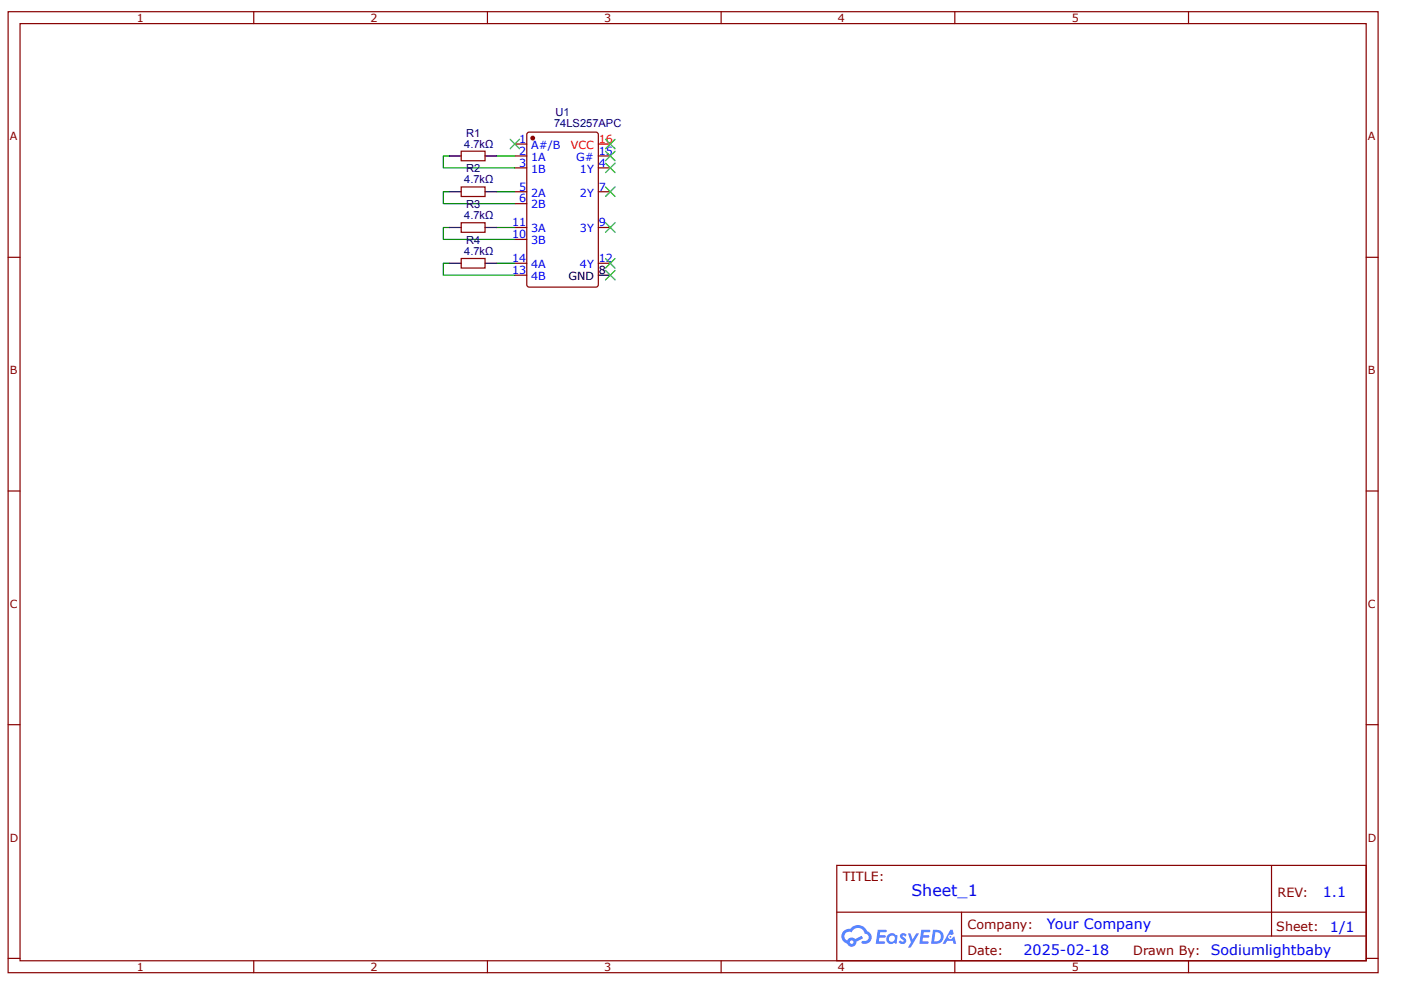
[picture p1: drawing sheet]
<svg xmlns="http://www.w3.org/2000/svg" width="297mm" height="210mm" viewBox="0 0 297 210" stroke-linecap="round" stroke-linejoin="round" font-family="sans-serif">
<g fill="none" stroke="#800" stroke-width=".25">
<path d="M1.7 2.5h290.5v203.7h-290.5zM4.2 5h285.5v198.7h-285.5zM53.8 2.5v2.5M103.3 2.5v2.5M152.9 2.5v2.5M202.4 2.5v2.5M252 2.5v2.5M1.7 54.6h2.5M289.7 54.6h2.5M1.7 104.1h2.5M289.7 104.1h2.5M1.7 153.7h2.5"/>
<path d="M289.7 153.7h2.5M177.4 183.5h112.3v20.2h-112.3zM177.4 193.4h112.2M203.9 198.5h85.7M203.9 193.4v10.1M269.6 183.5v15M1.7 203.2h2.5M53.8 203.7v2.5M103.3 203.7v2.5M152.9 203.7v2.5M202.4 203.7v2.5M252 203.7v2.5"/>
<path d="M289.7 203.2h2.5"/>
</g>
<g fill="#58f">
<path d="M191 198l.5-.1h.4l.3 .3-.2 .4a.33 .33 0 0 0-.3-.3 .33 .33 0 0 0-.3 .2v.1a.85 .85 0 0 1 .7 .6 .85 .85 0 0 1-.3 .9h-.7l-.6-.4 .4-.3 .5 .3 .2-.1v-.2a.88 .88 0 0 1-.6-1.4z"/>
<path d="M192.5 197.9h.5l.5 1.3 .8-1.3h.6l-1.8 3h-.6l.6-1.1z"/>
<path d="M186.1 197.1h1.7l.2 .2-.1 .3-1.3 .1-.1 .6h1.1l.2 .2-.3 .3h-1.1l-.1 .8h1.2l.2 .2-.2 .3h-1.8z"/>
<path d="M195.3 197.1h1.7l.2 .2-.1 .3-1.3 .1v.6h1l.3 .2-.3 .3h-1.1l-.1 .8h1.2l.1 .2-.1 .3h-1.9z"/>
<path d="M201.5 197.1h.5l.2 .9-.4 .3a.49 .49 0 0 0-.7 .2 .49 .49 0 0 0 .3 .6 .49 .49 0 0 0 .6-.4l.3-.2 .4 1.6h-.5l-.2-.6h-1.2l-.3 .6h-.7z"/>
<path d="M197.8 197.1l-.4 3h1a1.5 1.5 0 0 0 1.7-1.5 1.5 1.5 0 0 0-1.8-1.5zM198.3 197.7a1.02 1.02 0 0 1 1.2 1.1 1.02 1.02 0 0 1-1.4 .8z"/>
<path d="M188.4 198.1a1.11 1.11 0 0 0-.3 1.6 1.11 1.11 0 0 0 1.5 .2l.5 .2 .2-1.6-.4-.2a1.01 1.01 0 0 0-1.5-.2zM188.4 199a.66 .66 0 0 1 1.3 0 .66 .66 0 0 1-1.3 0z"/>
<path d="M178.9 197.4a1.58 1.58 0 0 0 .7 2.7 1.01 1.01 0 0 0 1.2 .6 1.01 1.01 0 0 0 .8-1l1.4-.8-.3-.5-1.4 .7a1.02 1.02 0 0 0-1.7 .3 .99 .99 0 0 1-.5-1.4 .99 .99 0 0 1 1.5-.3 1.48 1.48 0 0 1 1.5-.9 1.48 1.48 0 0 1 1.3 1.2 .82 .82 0 0 1 .7 1 .82 .82 0 0 1-1.1 .5l-.3 .1v.4a1.4 1.4 0 0 0 2-.7 1.4 1.4 0 0 0-.9-1.9 2.19 2.19 0 0 0-3.7-.5l-.7 .2zM180.2 199.8a.4 .4 0 0 1 .8 0 .4 .4 0 0 1-.8 0z"/>
<circle cx="201.5" cy="198.6" r=".19"/>
</g>
<path d="M126.9 30.5h2.5" fill="none" stroke="#f00" stroke-width=".25"/>
<g fill="none" stroke="#800" stroke-width=".25">
<path d="M109.2 33.1h2.5M109.2 35.6h2.5M109.2 30.5h2.5M126.9 33.1h2.5M126.9 35.6h2.5M109.2 55.8h2.5M109.2 58.3h2.5M109.2 48.2h2.5M109.2 50.8h2.5M109.2 40.7h2.5M109.2 43.2h2.5M126.9 55.8h2.5"/>
<path d="M126.9 48.2h2.5M126.9 40.7h2.5"/>
</g>
<path d="M126.9 58.3h2.5" fill="none" stroke="#000" stroke-width=".25"/>
<circle cx="113" cy="29.3" r=".38" fill="#800"/>
<g fill="none" stroke="#800" stroke-width=".25">
<path d="M97.8 32.1h5v2h-5zM97.8 39.6h5v2.1h-5zM111.8 28.3l.4-.3h14.1l.5 .3 .1 32.1-.3 .4-14.4 .1-.4-.3zM97.8 47.2h5v2h-5zM97.8 54.8h5v2h-5z"/>
<circle cx="113" cy="29.3" r=".38"/>
</g>
<g fill="#000">
<path d="M108.1 29.5l2.1 2.1zM110.2 29.5l-2.1 2.1z"/>
<path d="M128.4 29.5l2 2.1zM130.4 29.5l-2 2.1z"/>
<path d="M128.4 32.1l2 2zM130.4 32.1l-2 2z"/>
<path d="M128.4 34.6l2 2zM130.4 34.6l-2 2z"/>
<path d="M128.4 39.6l2 2.1zM130.4 39.6l-2 2.1z"/>
<path d="M128.4 47.2l2 2zM130.4 47.2l-2 2z"/>
<path d="M128.4 54.8l2 2zM130.4 54.8l-2 2z"/>
<path d="M128.4 57.3l2 2.1zM130.4 57.3l-2 2.1z"/>
</g>
<g fill="none" stroke="#3c3" stroke-width=".25">
<path d="M108.1 29.5l2.1 2.1M110.2 29.5l-2.1 2.1M128.4 29.5l2 2.1M128.4 32.1l2 2M128.4 34.6l2 2M128.4 39.6l2 2.1M130.4 29.5l-2 2.1M130.4 32.1l-2 2M130.4 34.6l-2 2M130.4 39.6l-2 2.1M128.4 47.2l2 2M128.4 54.8l2 2"/>
<path d="M128.4 57.3l2 2.1M130.4 47.2l-2 2M130.4 54.8l-2 2M130.4 57.3l-2 2.1"/>
</g>
<path d="M95.3 33.1h-1.3v2.5h15.2M105.4 33.1h3.8M95.3 55.8h-1.3v2.5h15.2M95.3 48.2h-1.3v2.6h15.2M95.3 40.7h-1.3v2.5h15.2M105.4 40.7h3.8M105.4 48.2h3.8M105.4 55.8h3.8" fill="none" stroke="#080" stroke-width=".25"/>
<path d="M95.3 33.1h2.5M102.8 33.1h2.6M95.3 40.7h2.5M95.3 48.2h2.5M95.3 55.8h2.5M102.8 40.7h2.6M102.8 48.2h2.6M102.8 55.8h2.6" fill="none" stroke="#000" stroke-width=".25"/>
<text font-size="3.4" fill="#00f" x="193.2" y="190">Sheet_1</text>
<g font-size="3" fill="#00f">
<text x="280.5" y="190.1">1.1</text>
<text x="222" y="197">Your Company</text>
<text x="282" y="197.5">1/1</text>
<text x="217" y="202.6">2025-02-18</text>
</g>
<g font-size="2.7" fill="#800">
<text x="178.7" y="186.8">TITLE:</text>
<text x="270.9" y="190.1">REV:</text>
<text x="205.1" y="196.9">Company:</text>
<text x="270.6" y="197.4">Sheet:</text>
<text x="205.1" y="202.4">Date:</text>
<text x="240.3" y="202.5">Drawn By: Sodiumlightbaby</text>
</g>
<g font-size="2.4" fill="#800">
<text x="29" y="4.6">1</text>
<text x="78.6" y="4.6">2</text>
<text x="128.1" y="4.6">3</text>
<text x="177.7" y="4.6">4</text>
<text x="227.2" y="4.6">5</text>
<text x="2.1" y="29.8">A</text>
<text x="290" y="29.8">A</text>
<text x="2.1" y="79.3">B</text>
<text x="290" y="79.3">B</text>
<text x="2.1" y="128.9">C</text>
<text x="290" y="128.9">C</text>
<text x="2.1" y="178.4">D</text>
<text x="290" y="178.4">D</text>
<text x="29" y="205.9">1</text>
<text x="78.6" y="205.9">2</text>
<text x="128.1" y="205.9">3</text>
<text x="177.7" y="205.9">4</text>
<text x="227.2" y="205.9">5</text>
</g>
<g font-size="2.4" fill="#000080">
<text x="98.8" y="28.9">R1</text>
<text x="117.5" y="27">74LS257APC</text>
<text x="117.8" y="24.7">U1</text>
<text x="98.4" y="31.3">4.7kΩ</text>
<text x="98.4" y="38.9">4.7kΩ</text>
<text x="98.8" y="36.5">R2</text>
<text x="98.4" y="46.5">4.7kΩ</text>
<text x="98.8" y="44.1">R3</text>
<text x="98.8" y="51.7">R4</text>
<text x="98.4" y="54.1">4.7kΩ</text>
</g>
<g font-size="2.4" fill="#00f">
<text x="110.1" y="35.3">3</text>
<text x="110.1" y="32.8">2</text>
<text x="110.1" y="30.3">1</text>
<text x="112.6" y="34.1">1A</text>
<text x="112.6" y="31.6">A#/B</text>
<text x="122.2" y="34.1">G#</text>
<text x="127" y="32.8">15</text>
<text x="127" y="35.3">4</text>
<text x="110.1" y="40.4">5</text>
<text x="112.6" y="41.7">2A</text>
<text x="112.6" y="36.6">1B</text>
<text x="123" y="41.7">2Y</text>
<text x="123" y="36.6">1Y</text>
<text x="127" y="40.4">7</text>
<text x="108.6" y="48">11</text>
<text x="110.1" y="42.9">6</text>
<text x="112.6" y="44.2">2B</text>
<text x="127" y="48">9</text>
<text x="108.6" y="50.5">10</text>
<text x="112.6" y="49.2">3A</text>
<text x="112.6" y="51.8">3B</text>
<text x="123" y="49.2">3Y</text>
<text x="108.6" y="55.6">14</text>
<text x="108.6" y="58.1">13</text>
<text x="112.6" y="56.8">4A</text>
<text x="112.6" y="59.4">4B</text>
<text x="123" y="56.8">4Y</text>
<text x="127" y="55.6">12</text>
</g>
<g font-size="2.4" fill="#f00">
<text x="121" y="31.6">VCC</text>
<text x="127" y="30.3">16</text>
</g>
<g font-size="2.4">
<text x="120.5" y="59.4">GND</text>
<text x="127" y="58.1">8</text>
</g>
</svg>
